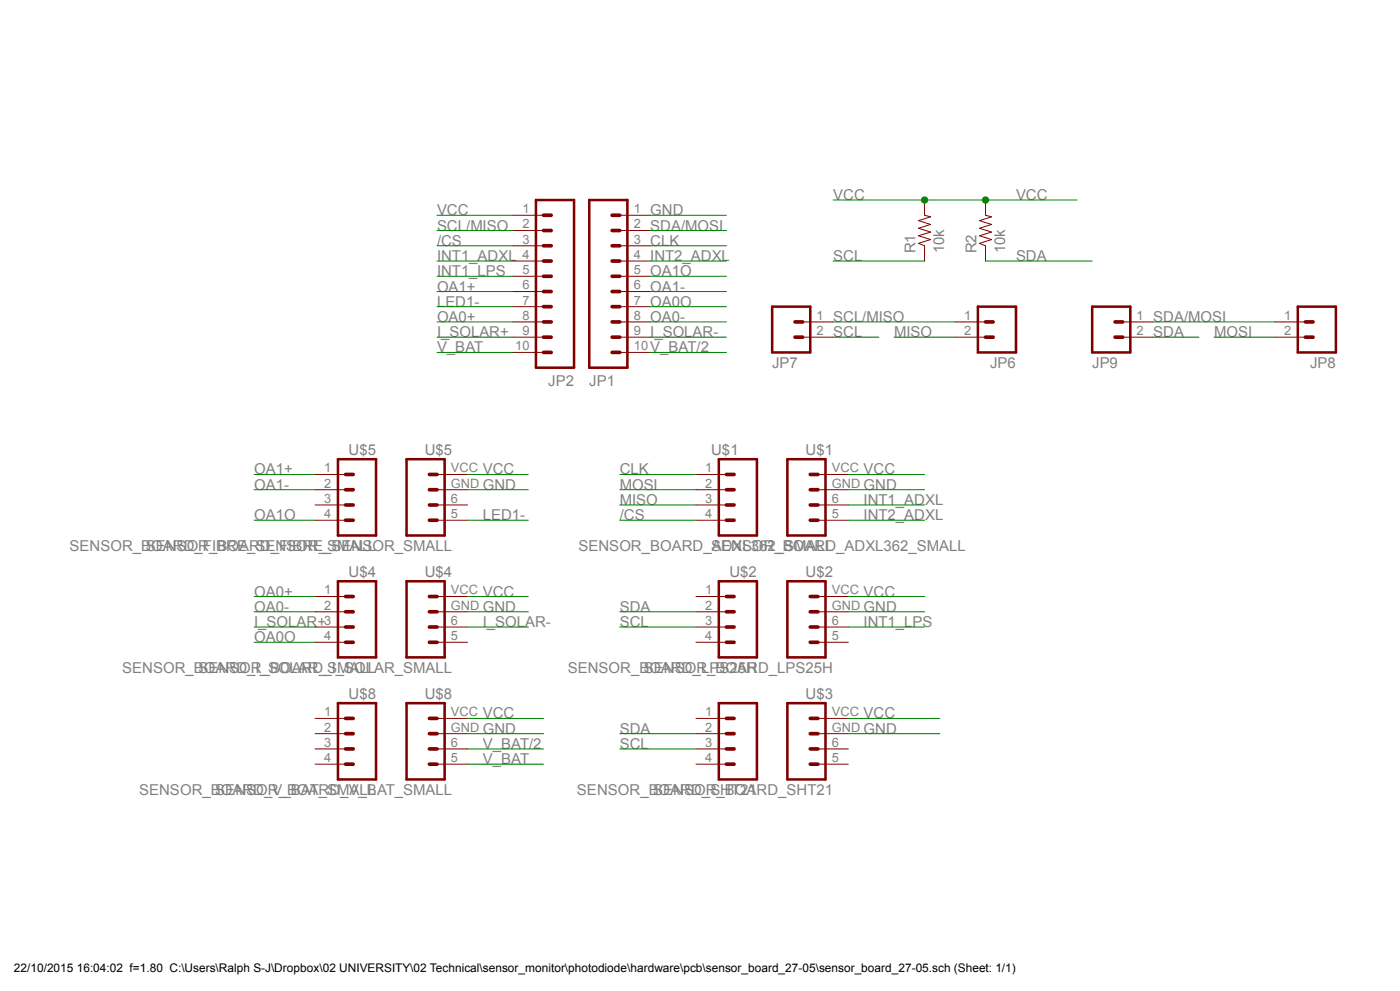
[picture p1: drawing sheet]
<svg xmlns="http://www.w3.org/2000/svg" width="420mm" height="297mm" viewBox="0 0 420 297" stroke-linecap="round" stroke-linejoin="round" font-family="sans-serif">
<g fill="none" stroke="#800000" stroke-width=".76">
<path d="M160.8 59.9h11.4v50.3h-11.4zM176.8 59.9h11.4v50.3h-11.4zM231.6 91.9h11.5v13.7h-11.5zM293.4 91.9h11.4v13.7h-11.4zM327.7 91.9h11.4v13.7h-11.4zM389.3 91.9h11.5v13.7h-11.5zM101.4 137.6h11.4v22.9h-11.4zM122 137.6h11.4v22.9h-11.4zM215.6 137.6h11.5v22.9h-11.5zM236.2 137.6h11.4v22.9h-11.4zM101.4 174.2h11.4v22.8h-11.4zM122 174.2h11.4v22.8h-11.4z"/>
<path d="M215.6 174.2h11.5v22.8h-11.5zM236.2 174.2h11.4v22.8h-11.4zM101.4 210.7h11.4v22.9h-11.4zM122 210.7h11.4v22.9h-11.4zM215.6 210.7h11.5v22.9h-11.5zM236.2 210.7h11.4v22.9h-11.4z"/>
</g>
<g fill="none" stroke="#800000" stroke-width="1.1">
<path d="M163.1 73.7h2.3M163.1 69.1h2.3M163.1 64.5h2.3M163.1 78.2h2.3M183.6 73.7h2.3M183.6 69.1h2.3M183.6 64.5h2.3M183.6 78.2h2.3M163.1 82.8h2.3M163.1 87.4h2.3M163.1 91.9h2.3M163.1 96.5h2.3"/>
<path d="M183.6 82.8h2.3M183.6 87.4h2.3M183.6 91.9h2.3M183.6 96.5h2.3M238.5 96.5h2.3M295.7 96.5h2.2M334.5 96.5h2.3M391.6 96.5h2.3M163.1 101h2.3M163.1 105.6h2.3M183.6 101h2.3M183.6 105.6h2.3"/>
<path d="M238.5 101h2.3M295.7 101h2.2M334.5 101h2.3M391.6 101h2.3M103.7 146.8h2.3M103.7 151.3h2.3M103.7 155.9h2.3M103.7 142.2h2.3M128.8 146.8h2.3M128.8 151.3h2.3M128.8 155.9h2.3M128.8 142.2h2.3"/>
<path d="M217.9 146.8h2.3M217.9 151.3h2.3M217.9 155.9h2.3M217.9 142.2h2.3M243.1 146.8h2.3M243.1 151.3h2.3M243.1 155.9h2.3M243.1 142.2h2.3M103.7 178.8h2.3M128.8 178.8h2.3M217.9 178.8h2.3M243.1 178.8h2.3"/>
<path d="M103.7 183.3h2.3M103.7 187.9h2.3M103.7 192.5h2.3M128.8 183.3h2.3M128.8 187.9h2.3M128.8 192.5h2.3M217.9 183.3h2.3M217.9 187.9h2.3M217.9 192.5h2.3M243.1 183.3h2.3M243.1 187.9h2.3M243.1 192.5h2.3"/>
<path d="M103.7 219.9h2.3M103.7 215.3h2.3M128.8 219.9h2.3M128.8 215.3h2.3M217.9 219.9h2.3M217.9 215.3h2.3M243.1 219.9h2.3M243.1 215.3h2.3M103.7 224.5h2.3M103.7 229h2.3M128.8 224.5h2.3M128.8 229h2.3"/>
<path d="M217.9 224.5h2.3M217.9 229h2.3M243.1 224.5h2.3M243.1 229h2.3"/>
</g>
<g fill="none" stroke="#800000" stroke-width=".3">
<path d="M277.4 59.9v4.6l1.8 .5-3.7 1.1 3.7 1.2-3.7 1.1 3.7 1.2-3.7 1.1 3.7 1.1-3.7 1.1 1.9 .8v4.5M295.7 59.9v4.6l1.8 .5-3.7 1.1 3.7 1.2-3.7 1.1 3.7 1.2-3.7 1.1 3.7 1.1-3.7 1.1 1.9 .8v4.5M153.9 64.5h9.2M153.9 69.1h9.2M153.9 73.7h9.2M153.9 78.2h9.2M185.9 64.5h9.2M185.9 69.1h9.2M185.9 73.7h9.2M185.9 78.2h9.2M153.9 82.8h9.2M153.9 87.4h9.2"/>
<path d="M153.9 91.9h9.2M153.9 96.5h9.2M185.9 82.8h9.2M185.9 87.4h9.2M185.9 91.9h9.2M185.9 96.5h9.2M240.8 96.5h9.1M286.5 96.5h9.2M336.8 96.5h9.1M382.5 96.5h9.1M153.9 101h9.2M153.9 105.6h9.2"/>
<path d="M185.9 101h9.2M185.9 105.6h9.2M240.8 101h9.1M286.5 101h9.2M336.8 101h9.1M382.5 101h9.1M94.5 155.9h9.2M94.5 151.3h9.2M94.5 146.8h9.2M94.5 142.2h9.2M131.1 155.9h9.2M131.1 151.3h9.2"/>
<path d="M131.1 146.8h9.2M131.1 142.2h9.2M208.8 155.9h9.1M208.8 151.3h9.1M208.8 146.8h9.1M208.8 142.2h9.1M245.4 155.9h9.1M245.4 151.3h9.1M245.4 146.8h9.1M245.4 142.2h9.1M94.5 178.8h9.2M131.1 178.8h9.2"/>
<path d="M208.8 178.8h9.1M245.4 178.8h9.1M94.5 192.5h9.2M94.5 187.9h9.2M94.5 183.3h9.2M131.1 192.5h9.2M131.1 187.9h9.2M131.1 183.3h9.2M208.8 192.5h9.1M208.8 187.9h9.1M208.8 183.3h9.1M245.4 192.5h9.1"/>
<path d="M245.4 187.9h9.1M245.4 183.3h9.1M94.5 219.9h9.2M94.5 215.3h9.2M131.1 219.9h9.2M131.1 215.3h9.2M208.8 219.9h9.1M208.8 215.3h9.1M245.4 219.9h9.1M245.4 215.3h9.1M94.5 229h9.2M94.5 224.5h9.2"/>
<path d="M131.1 229h9.2M131.1 224.5h9.2M208.8 229h9.1M208.8 224.5h9.1M245.4 229h9.1M245.4 224.5h9.1"/>
</g>
<path d="M249.9 59.9h45.8M131.1 64.5h22.8M140.3 142.2h18.2M254.5 142.2h22.9M140.3 178.8h18.2M254.5 178.8h22.9M140.3 215.3h22.8M254.5 215.3h27.4" fill="none" stroke="#008000" stroke-width=".3"/>
<circle cx="277.4" cy="59.9" r=".93" fill="#008000"/>
<g fill="none" stroke="#008000" stroke-width=".3">
<path d="M295.7 59.9h27.4"/>
<circle cx="277.4" cy="59.9" r=".93"/>
</g>
<circle cx="295.7" cy="59.9" r=".93" fill="#008000"/>
<g fill="none" stroke="#008000" stroke-width=".3">
<path d="M131.1 69.1h22.8M131.1 73.7h22.8M131.1 78.2h22.8M195.1 64.5h22.8M195.1 69.1h22.8M195.1 73.7h22.8M195.1 78.2h22.8M249.9 78.2h27.5M295.7 78.2h32M131.1 96.5h22.8M131.1 82.8h22.8M131.1 91.9h22.8"/>
<path d="M131.1 87.4h22.8M195.1 96.5h22.8M195.1 82.8h22.8M195.1 91.9h22.8M195.1 87.4h22.8M249.9 96.5h36.6M345.9 96.5h36.6M131.1 105.6h22.8M131.1 101h22.8M195.1 105.6h22.8M195.1 101h22.8M249.9 101h13.8"/>
<path d="M268.2 101h18.3M345.9 101h13.8M364.2 101h18.3M76.2 146.8h18.3M76.2 155.9h18.3M76.2 142.2h18.3M140.3 146.8h18.2M140.3 155.9h18.2M185.9 146.8h22.9M185.9 155.9h22.9M185.9 151.3h22.9M185.9 142.2h22.9"/>
<path d="M254.5 146.8h22.9M254.5 155.9h22.9M254.5 151.3h22.9M76.2 178.8h18.3M76.2 183.3h18.3M76.2 187.9h18.3M76.2 192.5h18.3M140.3 183.3h18.2M140.3 187.9h18.2M185.9 183.3h22.9M185.9 187.9h22.9M254.5 183.3h22.9"/>
<path d="M254.5 187.9h22.9M140.3 219.9h22.8M185.9 219.9h22.9M254.5 219.9h27.4M140.3 224.5h22.8M140.3 229h22.8M185.9 224.5h22.9"/>
<circle cx="295.7" cy="59.9" r=".93"/>
</g>
<g font-size="4.5" fill="#808080">
<text x="249.9" y="59.9">VCC</text>
<text x="304.8" y="59.9">VCC</text>
<text x="131.1" y="64.5">VCC</text>
<text x="195.1" y="64.5">GND</text>
<text x="131.1" y="69.1">SCL/MISO</text>
<text x="195.1" y="69.1">SDA/MOSI</text>
<text x="131.1" y="73.7">/CS</text>
<text x="195.1" y="73.7">CLK</text>
<text x="274.7" y="75.9" transform="rotate(-90 274.7 75.9)">R1</text>
<text x="283.3" y="75.9" transform="rotate(-90 283.3 75.9)">10k</text>
<text x="292.9" y="75.9" transform="rotate(-90 292.9 75.9)">R2</text>
<text x="301.6" y="75.9" transform="rotate(-90 301.6 75.9)">10k</text>
<text x="131.1" y="78.2">INT1_ADXL</text>
<text x="131.1" y="82.8">INT1_LPS</text>
<text x="195.1" y="78.2">INT2_ADXL</text>
<text x="195.1" y="82.8">OA1O</text>
<text x="249.9" y="78.2">SCL</text>
<text x="304.8" y="78.2">SDA</text>
<text x="131.1" y="87.4">OA1+</text>
<text x="195.1" y="87.4">OA1-</text>
<text x="131.1" y="91.9">LED1-</text>
<text x="195.1" y="91.9">OA0O</text>
<text x="131.1" y="101.1">I_SOLAR+</text>
<text x="131.1" y="96.5">OA0+</text>
<text x="195.1" y="101.1">I_SOLAR-</text>
<text x="195.1" y="96.5">OA0-</text>
<text x="249.9" y="96.5">SCL/MISO</text>
<text x="249.9" y="101.1">SCL</text>
<text x="268.2" y="101.1">MISO</text>
<text x="345.9" y="96.5">SDA/MOSI</text>
<text x="345.9" y="101.1">SDA</text>
<text x="364.2" y="101.1">MOSI</text>
<text x="131.1" y="105.6">V_BAT</text>
<text x="195.1" y="105.6">V_BAT/2</text>
<text x="231.6" y="110.2">JP7</text>
<text x="297.1" y="110.2">JP6</text>
<text x="327.7" y="110.2">JP9</text>
<text x="393" y="110.2">JP8</text>
<text x="164.5" y="115.7">JP2</text>
<text x="176.8" y="115.7">JP1</text>
<text x="104.6" y="136.3">U$5</text>
<text x="127.4" y="136.3">U$5</text>
<text x="213.4" y="136.3">U$1</text>
<text x="241.7" y="136.3">U$1</text>
<text x="76.2" y="142.2">OA1+</text>
<text x="144.8" y="142.2">VCC</text>
<text x="185.9" y="142.2">CLK</text>
<text x="259.1" y="142.2">VCC</text>
<text x="76.2" y="146.8">OA1-</text>
<text x="144.8" y="146.8">GND</text>
<text x="185.9" y="146.8">MOSI</text>
<text x="259.1" y="146.8">GND</text>
<text x="76.2" y="155.9">OA1O</text>
<text x="144.8" y="155.9">LED1-</text>
<text x="185.9" y="155.9">/CS</text>
<text x="185.9" y="151.3">MISO</text>
<text x="259.1" y="151.3">INT1_ADXL</text>
<text x="259.1" y="155.9">INT2_ADXL</text>
<text x="20.9" y="165.1">SENSOR_BOARD_FIBRE_SENSOR_SMALL</text>
<text x="43.7" y="165.1">SENSOR_BOARD_FIBRE_SENSOR_SMALL</text>
<text x="173.5" y="165.1">SENSOR_BOARD_ADXL362_SMALL</text>
<text x="213.4" y="165.1">SENSOR_BOARD_ADXL362_SMALL</text>
<text x="104.6" y="172.8">U$4</text>
<text x="127.4" y="172.8">U$4</text>
<text x="218.8" y="172.8">U$2</text>
<text x="241.7" y="172.8">U$2</text>
<text x="76.2" y="178.8">OA0+</text>
<text x="144.8" y="178.8">VCC</text>
<text x="259.1" y="178.8">VCC</text>
<text x="76.2" y="183.3">OA0-</text>
<text x="144.8" y="183.3">GND</text>
<text x="185.9" y="183.3">SDA</text>
<text x="259.1" y="183.3">GND</text>
<text x="76.2" y="187.9">I_SOLAR+</text>
<text x="144.8" y="187.9">I_SOLAR-</text>
<text x="185.9" y="187.9">SCL</text>
<text x="259.1" y="187.9">INT1_LPS</text>
<text x="76.2" y="192.5">OA0O</text>
<text x="36.7" y="201.6">SENSOR_BOARD_I_SOLAR_SMALL</text>
<text x="59.5" y="201.6">SENSOR_BOARD_I_SOLAR_SMALL</text>
<text x="170.3" y="201.6">SENSOR_BOARD_LPS25H</text>
<text x="193.2" y="201.6">SENSOR_BOARD_LPS25H</text>
<text x="104.6" y="209.4">U$8</text>
<text x="127.4" y="209.4">U$8</text>
<text x="241.7" y="209.4">U$3</text>
<text x="144.8" y="215.3">VCC</text>
<text x="259.1" y="215.3">VCC</text>
<text x="144.8" y="219.9">GND</text>
<text x="185.9" y="219.9">SDA</text>
<text x="259.1" y="219.9">GND</text>
<text x="144.8" y="224.5">V_BAT/2</text>
<text x="185.9" y="224.5">SCL</text>
<text x="144.8" y="229">V_BAT</text>
<text x="41.7" y="238.2">SENSOR_BOARD_V_BAT_SMALL</text>
<text x="64.6" y="238.2">SENSOR_BOARD_V_BAT_SMALL</text>
<text x="173.1" y="238.2">SENSOR_BOARD_SHT21</text>
<text x="196" y="238.2">SENSOR_BOARD_SHT21</text>
</g>
<g font-size="3.9" fill="#808080">
<text x="156.7" y="63.9">1</text>
<text x="190.2" y="63.9">1</text>
<text x="156.7" y="68.5">2</text>
<text x="190.2" y="68.5">2</text>
<text x="156.7" y="73">3</text>
<text x="156.7" y="77.6">4</text>
<text x="190.2" y="73">3</text>
<text x="190.2" y="77.6">4</text>
<text x="156.7" y="82.2">5</text>
<text x="190.2" y="82.2">5</text>
<text x="156.7" y="86.7">6</text>
<text x="190.2" y="86.7">6</text>
<text x="156.7" y="91.3">7</text>
<text x="156.7" y="95.8">8</text>
<text x="190.2" y="91.3">7</text>
<text x="190.2" y="95.8">8</text>
<text x="245" y="95.8">1</text>
<text x="289.3" y="95.8">1</text>
<text x="341" y="95.8">1</text>
<text x="385.3" y="95.8">1</text>
<text x="156.7" y="100.4">9</text>
<text x="190.2" y="100.4">9</text>
<text x="245" y="100.4">2</text>
<text x="289.3" y="100.4">2</text>
<text x="341" y="100.4">2</text>
<text x="385.3" y="100.4">2</text>
<text x="154.6" y="105">10</text>
<text x="190.2" y="105">10</text>
<text x="97.3" y="141.6">1</text>
<text x="135.3" y="141.6">VCC</text>
<text x="211.6" y="141.6">1</text>
<text x="249.6" y="141.6">VCC</text>
<text x="97.3" y="146.1">2</text>
<text x="135.3" y="146.1">GND</text>
<text x="211.6" y="146.1">2</text>
<text x="249.6" y="146.1">GND</text>
<text x="97.3" y="155.3">4</text>
<text x="97.3" y="150.7">3</text>
<text x="135.3" y="150.7">6</text>
<text x="135.3" y="155.3">5</text>
<text x="211.6" y="155.3">4</text>
<text x="211.6" y="150.7">3</text>
<text x="249.6" y="150.7">6</text>
<text x="249.6" y="155.3">5</text>
<text x="97.3" y="178.1">1</text>
<text x="135.3" y="178.1">VCC</text>
<text x="211.6" y="178.1">1</text>
<text x="249.6" y="178.1">VCC</text>
<text x="97.3" y="182.7">2</text>
<text x="135.3" y="182.7">GND</text>
<text x="211.6" y="182.7">2</text>
<text x="249.6" y="182.7">GND</text>
<text x="97.3" y="191.8">4</text>
<text x="97.3" y="187.2">3</text>
<text x="135.3" y="187.2">6</text>
<text x="135.3" y="191.8">5</text>
<text x="211.6" y="191.8">4</text>
<text x="211.6" y="187.2">3</text>
<text x="249.6" y="187.2">6</text>
<text x="249.6" y="191.8">5</text>
<text x="97.3" y="214.7">1</text>
<text x="135.3" y="214.7">VCC</text>
<text x="211.6" y="214.7">1</text>
<text x="249.6" y="214.7">VCC</text>
<text x="97.3" y="219.2">2</text>
<text x="135.3" y="219.2">GND</text>
<text x="211.6" y="219.2">2</text>
<text x="249.6" y="219.2">GND</text>
<text x="97.3" y="223.8">3</text>
<text x="135.3" y="223.8">6</text>
<text x="211.6" y="223.8">3</text>
<text x="249.6" y="223.8">6</text>
<text x="97.3" y="228.4">4</text>
<text x="135.3" y="228.4">5</text>
<text x="211.6" y="228.4">4</text>
<text x="249.6" y="228.4">5</text>
</g>
<text font-size="3.6" x="4.2" y="291.3">22/10/2015 16:04:02 f=1.80 C:\Users\Ralph S-J\Dropbox\02 UNIVERSITY\02 Technical\sensor_monitor\photodiode\hardware\pcb\sensor_board_27-05\sensor_board_27-05.sch (Sheet: 1/1)</text>
</svg>
